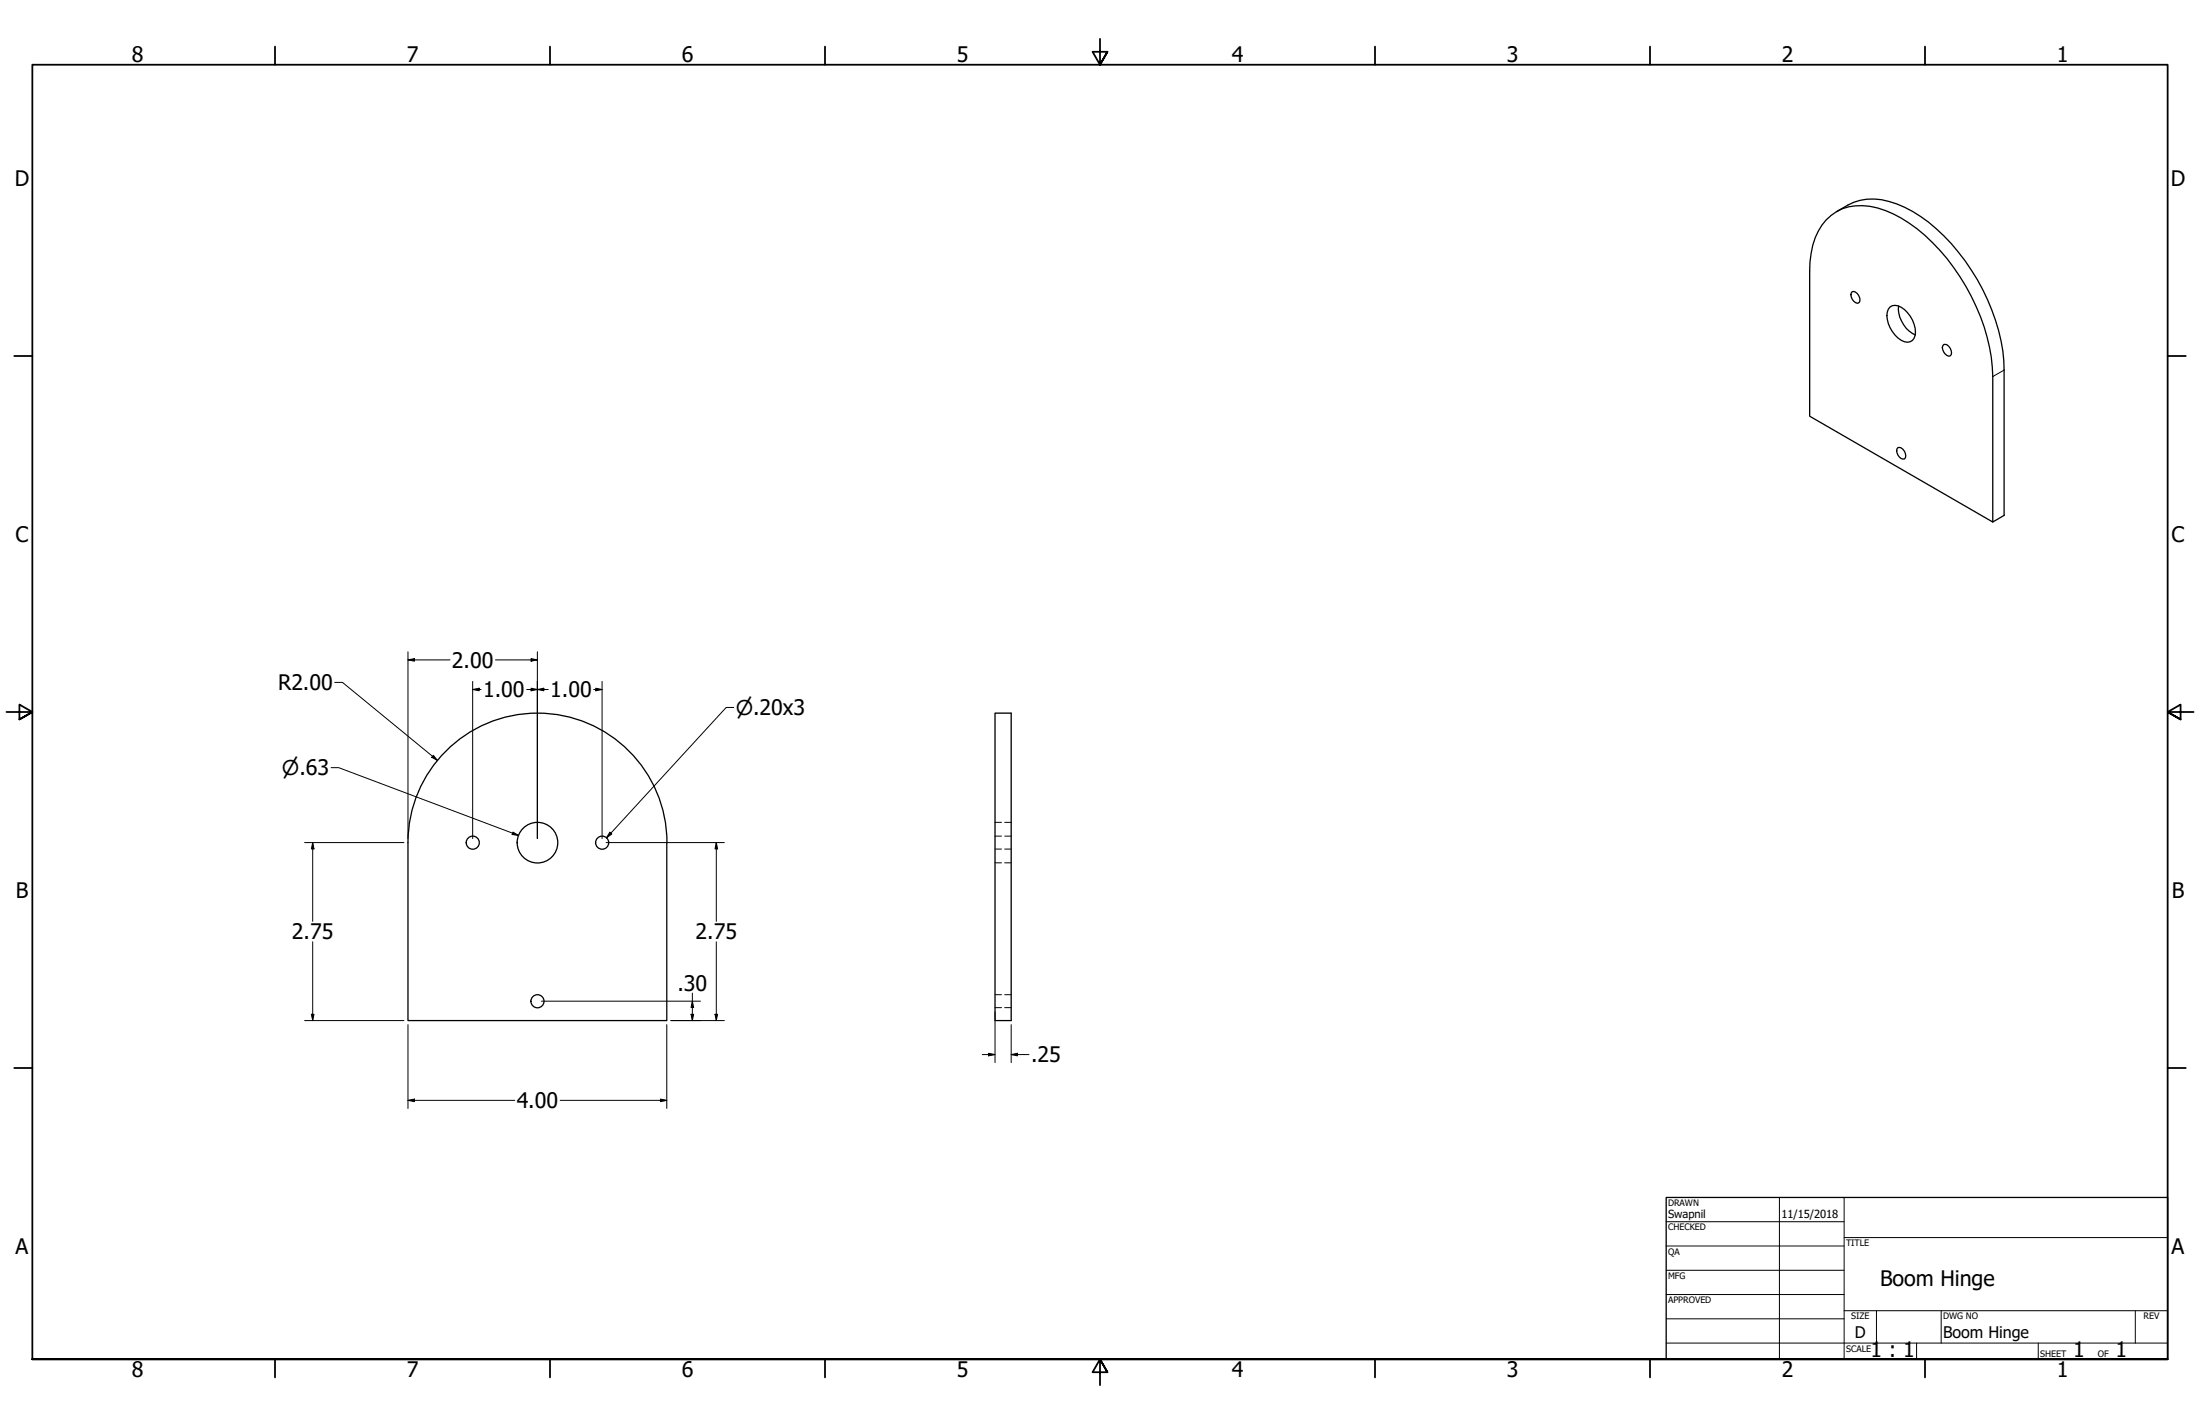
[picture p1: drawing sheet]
<svg xmlns="http://www.w3.org/2000/svg" width="864mm" height="559mm" viewBox="0 0 864 559" stroke-linecap="round" stroke-linejoin="round" font-family="sans-serif">
<!-- layer: Visible (ANSI) -->
<g fill="none" stroke="#000" stroke-width=".51">
<path d="M720.9 83.1a23.4 23.4 0 0 1 14.7-5 41.5 41.5 0 0 1 24.5 11.7 81.7 81.7 0 0 1 26.5 51.7l.1 60.7-4.4 2.7v-57.1a79 79 0 0 0-20.8-49.6 54.2 54.2 0 0 0-24.5-16.6 19.2 19.2 0 0 0-20.1 4.7 26.7 26.7 0 0 0-6.4 16.5l-.1 60.5 71.9 41.6M727.1 114.5a2.92 2.92 0 0 1 2.5 4.4 2.92 2.92 0 0 1-2.5-4.4zM741.9 120.5a4.3 4.3 0 0 1 5.7 1 11.9 11.9 0 0 1 4.2 10.1 3.3 3.3 0 0 1-5.5 1.9 11.8 11.8 0 0 1-5.4-11.1zM745.3 120.1a11.8 11.8 0 0 0 6.5 11.3M763 135.2a2.99 2.99 0 0 1 2.6 4.4 2.95 2.95 0 0 1-2.6-4.4zM745 175.6a2.95 2.95 0 0 1 2.6 4.5 2.95 2.95 0 0 1-2.6-4.5zM390.6 279.8h6.3v120.7h-6.3zM160.1 330.6v69.9h101.6v-69.9M160.1 330.7a50.8 50.8 0 0 1 50.9-50.9 50.8 50.8 0 0 1 50.8 50.9"/>
<circle cx="185.6" cy="330.7" r="2.57"/>
<circle cx="211" cy="330.7" r="8"/>
<circle cx="236.4" cy="330.7" r="2.57"/>
<circle cx="211" cy="392.9" r="2.57"/>
</g>
<!-- layer: Hidden (ANSI) -->
<path d="M390.6 333.2h2.5M390.6 328.1h2.5M390.6 338.6h2.5M390.6 322.7h2.5M394.4 333.2h2.5M394.4 328.1h2.5M394.4 338.6h2.5M394.4 322.7h2.5M390.6 395.4h2.5M390.6 390.3h2.5M394.4 395.4h2.5M394.4 390.3h2.5" fill="none" stroke="#000" stroke-width=".39"/>
<!-- layer: Visible Narrow (ANSI) -->
<path d="M786.7 145.2l-4.4 2.6" fill="none" stroke="#000" stroke-width=".39"/>
<!-- layer: Border (ANSI) -->
<g fill="none" stroke="#000" stroke-width=".7">
<path d="M107.9 18.3v7.1M215.9 18.3v7.1M323.8 18.3v7.1M431.8 15.2v10.2l-2.9-5.1h5.8l-2.9 5.1 2.9-5.1M539.8 18.3v7.1M647.7 18.3v7.1M755.6 18.3v7.1M5.6 139.7h7.1M850.9 139.7h7.1M2.5 279.4h10.2l-5.1-2.9v5.8l5.1-2.9-5.1 2.9M861.1 279.4h-10.2l5.1-2.9v5.8l-5.1-2.9 5.1 2.9M5.6 419.1h7.1"/>
<path d="M850.9 419.1h7.1M12.7 533.4v-508h838.2v508h-838.2h838.2M107.9 533.4v7.1M215.9 533.4v7.1M323.8 533.4v7.1M434.7 538.5l-2.9-5.1 2.9 5.1h-5.8l2.9-5.1v10.2M539.8 533.4v7.1M647.7 533.4v7.1M755.6 533.4v7.1"/>
</g>
<!-- layer: Title (ANSI) -->
<g fill="none" stroke="#000" stroke-width=".39">
<path d="M654 479.4h69.9M698.5 469.9v63.5M723.9 469.9v63.5M654 488.9h69.9M654 498.5h69.9M723.9 485.6h127M654 508h69.9M654 517.5h69.9M723.9 514.3h127M736.6 514.3v12.7M762 514.3v12.7M838.2 514.3v12.7"/>
<path d="M654 527h196.9M752.3 527v6.4M800.1 527v6.4"/>
</g>
<path d="M654 469.9h196.9v63.5h-196.9z" fill="none" stroke="#000" stroke-width=".51"/>
<!-- layer: Dimension (ANSI) -->
<g fill="none" stroke="#000" stroke-width=".39">
<path d="M160.1 259l2.6-.6v1.1zM160.1 255.8v73.3M160.1 259h16.6M194.5 259h16.4M208.5 258.4l2.4 .6-2.4 .5zM210.9 255.8v73.3M131.4 267.8h3l37.3 30.6M185.5 270.6l2.6-.5v1zM185.5 270.6h3.3M185.5 267.4v61.7M206.8 270.6h8.4M208.5 270.1l2.4 .5-2.4 .5z"/>
<path d="M210.9 270.6l2.6-.5v1zM233 270.6h3.3M233.9 270.1l2.4 .5-2.4 .5zM236.3 267.4v61.7M288 277.6h-2.9l-47 51.2M170.1 296.4l1.6 2-2.2-1.2zM130 301.2h3l70.5 26.7M119.6 330.6h39M122.7 330.6l.6 2.5h-1.1zM122.7 330.6v31M201.4 326.5l2.1 1.4-2.5-.4zM237.9 330.6h46.5"/>
<path d="M239.4 326.6l.8 .7-2.1 1.5zM281.2 330.6l.5 2.5h-1zM281.2 330.6v31M122.7 369.6v30.9M281.2 369.6v30.9M122.2 398h1.1l-.6 2.5zM212.5 392.9h62.5M271.3 398h1l-.5 2.5zM271.8 392.9l.5 2.5h-1zM271.8 389.7v10.8M280.7 398h1l-.5 2.5zM390.6 397v20"/>
<path d="M119.6 400.5h39M160.1 402.1v32.9M261.7 402.1v32.9M263.3 400.5h21.1M385.6 413.8h5M388 413.3l2.6 .5-2.6 .5zM396.9 413.8l2.5-.5v1zM396.9 413.8h7M396.9 402.1v14.9M160.1 431.8l2.6-.5v1zM160.1 431.8h42M219.9 431.8h41.8"/>
<path d="M259.3 431.3l2.4 .5-2.4 .5z"/>
</g>
<g fill="#000">
<path d="M160.1 259l2.6-.6v1.1z" fill-rule="evenodd"/>
<path d="M208.5 258.4l2.4 .6-2.4 .5z" fill-rule="evenodd"/>
<path d="M185.5 270.6l2.6-.5v1z" fill-rule="evenodd"/>
<path d="M208.5 270.1l2.4 .5-2.4 .5z" fill-rule="evenodd"/>
<path d="M210.9 270.6l2.6-.5v1z" fill-rule="evenodd"/>
<path d="M233.9 270.1l2.4 .5-2.4 .5z" fill-rule="evenodd"/>
<path d="M170.1 296.4l1.6 2-2.2-1.2z" fill-rule="evenodd"/>
<path d="M122.7 330.6l.6 2.5h-1.1z" fill-rule="evenodd"/>
<path d="M201.4 326.5l2.1 1.4-2.5-.4z" fill-rule="evenodd"/>
<path d="M239.4 326.6l.8 .7-2.1 1.5z" fill-rule="evenodd"/>
<path d="M281.2 330.6l.5 2.5h-1z" fill-rule="evenodd"/>
<path d="M122.2 398h1.1l-.6 2.5z" fill-rule="evenodd"/>
<path d="M271.3 398h1l-.5 2.5z" fill-rule="evenodd"/>
<path d="M271.8 392.9l.5 2.5h-1z" fill-rule="evenodd"/>
<path d="M280.7 398h1l-.5 2.5z" fill-rule="evenodd"/>
<path d="M388 413.3l2.6 .5-2.6 .5z" fill-rule="evenodd"/>
<path d="M396.9 413.8l2.5-.5v1z" fill-rule="evenodd"/>
<path d="M160.1 431.8l2.6-.5v1z" fill-rule="evenodd"/>
<path d="M259.3 431.3l2.4 .5-2.4 .5z" fill-rule="evenodd"/>
</g>
<g font-size="8.4">
<text x="51.7" y="24.4">8</text>
<text x="159.6" y="24.4">7</text>
<text x="267.6" y="24.4">6</text>
<text x="375.5" y="24.4">5</text>
<text x="483.5" y="24.4">4</text>
<text x="591.4" y="24.4">3</text>
<text x="699.4" y="24.4">2</text>
<text x="807.3" y="24.4">1</text>
<text x="5.8" y="72.9">D</text>
<text x="852.1" y="72.9">D</text>
<text x="6.1" y="212.6">C</text>
<text x="852.4" y="212.6">C</text>
<text x="177.4" y="262">2.00</text>
<text x="109.2" y="270.8">R2.00</text>
<text x="189.7" y="273.6">1.00</text>
<text x="216" y="273.6">1.00</text>
<text x="6.2" y="352.3">B</text>
<text x="852.5" y="352.3">B</text>
<text x="114.6" y="368.6">2.75</text>
<text x="273" y="368.6">2.75</text>
<text x="265.9" y="388.7">.30</text>
<text x="404.7" y="416.9">.25</text>
<text x="202.8" y="434.8">4.00</text>
<text x="6.1" y="492">A</text>
<text x="852.4" y="492">A</text>
<text x="738" y="504.6">Boom Hinge</text>
<text x="734.3" y="532.6">1 : 1</text>
<text x="813.8" y="532.6">1</text>
<text x="830.5" y="532.6">1</text>
<text x="51.7" y="540.5">8</text>
<text x="159.6" y="540.5">7</text>
<text x="267.6" y="540.5">6</text>
<text x="375.5" y="540.5">5</text>
<text x="483.5" y="540.5">4</text>
<text x="591.4" y="540.5">3</text>
<text x="699.4" y="540.5">2</text>
<text x="807.3" y="540.5">1</text>
</g>
<g font-size="8">
<text x="288.9" y="280.5">⌀.20x3</text>
<text x="110.7" y="304.2">⌀.63</text>
</g>
<g font-size="6.3">
<text x="728.1" y="524.9">D</text>
<text x="762.8" y="525">Boom Hinge</text>
</g>
<g font-size="4.4">
<text x="654.8" y="477.8">Swapnil</text>
<text x="699.3" y="478">11/15/2018</text>
</g>
<g font-size="3.5">
<text x="654.8" y="473.2">DRAWN</text>
<text x="654.8" y="482.8">CHECKED</text>
<text x="724.7" y="488.9">TITLE</text>
<text x="654.8" y="492.3">QA</text>
<text x="654.8" y="501.8">MFG</text>
<text x="654.8" y="511.4">APPROVED</text>
<text x="726.7" y="517.7">SIZE</text>
<text x="762.8" y="517.7">DWG NO</text>
<text x="841.4" y="517.7">REV</text>
<text x="724.7" y="530.4">SCALE</text>
<text x="800.9" y="532.6">SHEET</text>
<text x="823.5" y="532.6">OF</text>
</g>
</svg>
